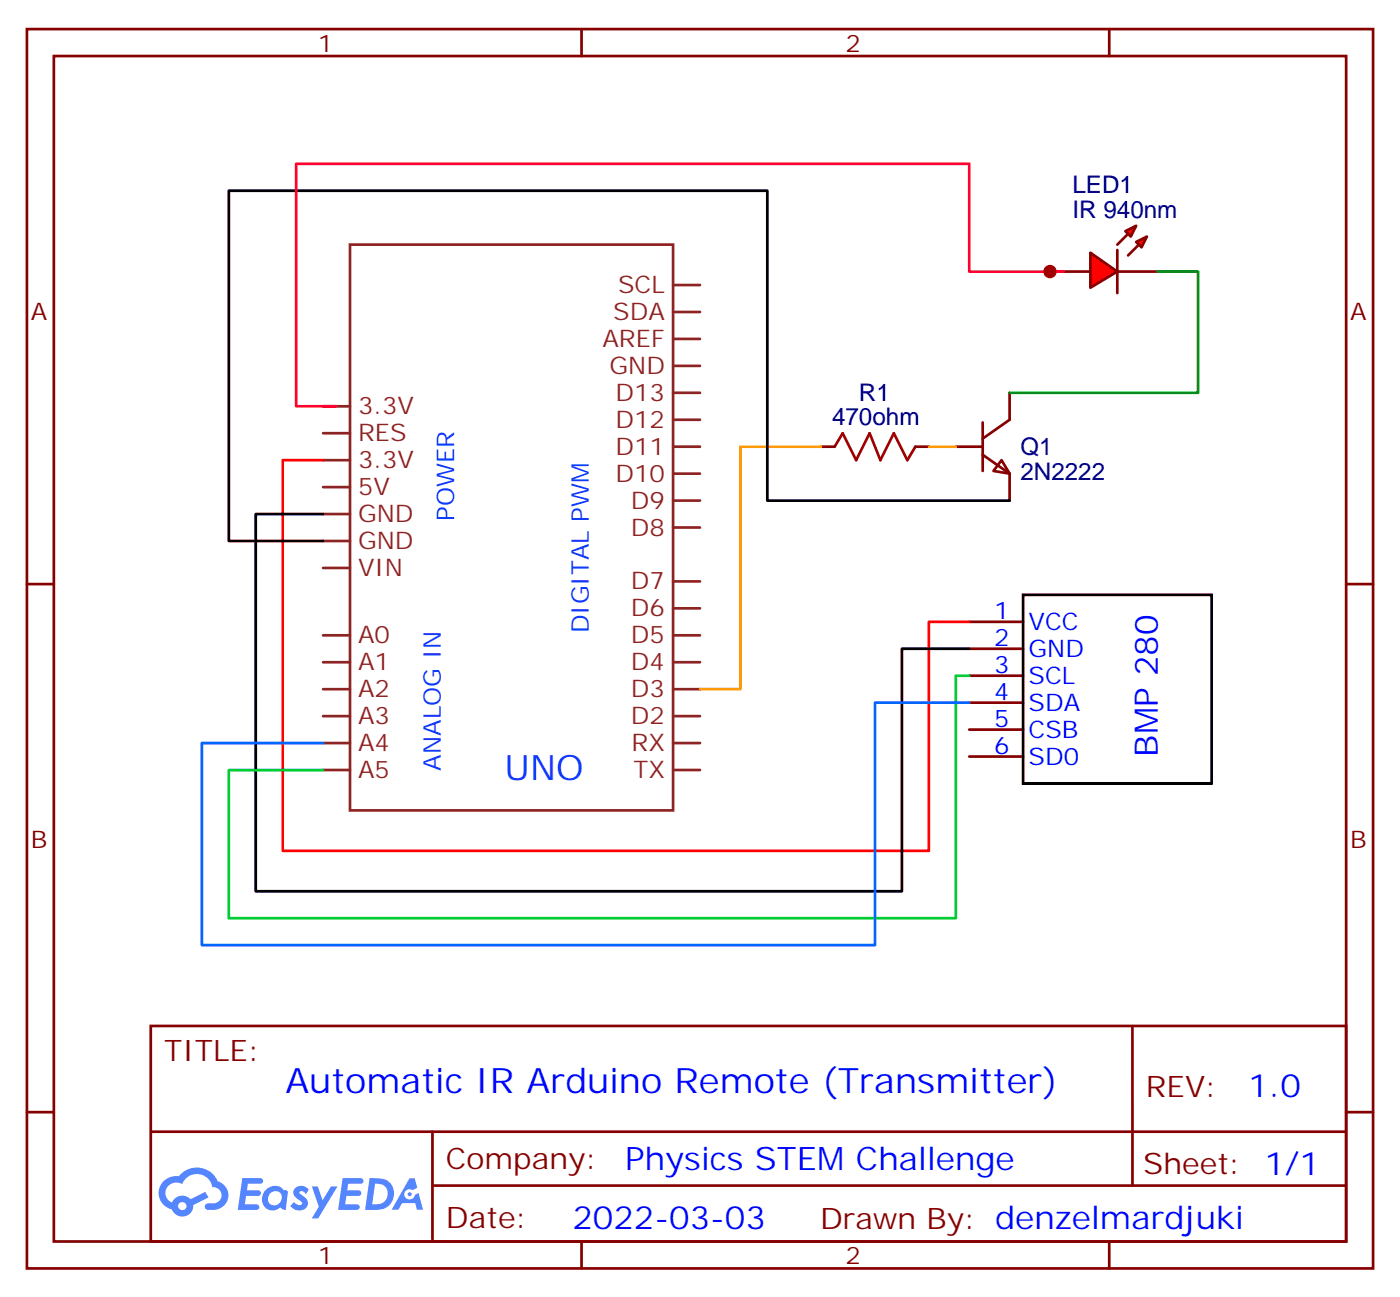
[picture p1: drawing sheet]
<svg xmlns="http://www.w3.org/2000/svg" width="183mm" height="170mm" viewBox="0 0 183 170" stroke-linecap="round" stroke-linejoin="round" font-family="sans-serif">
<g fill="none" stroke="#870000" stroke-width=".35">
<path d="M3.5 3.8h176.4v162.3h-176.4zM7.1 7.3h169.3v155.3h-169.3zM76.2 3.8v3.5M145.3 3.8v3.5M3.5 76.5h3.6M176.4 76.5h3.5M19.8 134.3h156.6v28.3h-156.6zM148.4 134.4v20.8M3.5 145.6h3.6M19.8 148.2h156.5M56.7 155.2h119.6M56.7 148.2v14.1"/>
<path d="M176.4 145.6h3.5M76.2 162.6v3.5M145.3 162.6v3.5"/>
</g>
<g fill="#5487ff">
<path d="M38.7 155.5a1.22 1.22 0 0 1 1.8 .3l-.4 .6-.5-.4h-.3l-.1 .2a2.96 2.96 0 0 1 1.1 1.2 1.19 1.19 0 0 1-.7 1.1 1.19 1.19 0 0 1-1.4-.4l-.2-.2 .5-.5a.66 .66 0 0 0 1.1 .2l-.1-.2a2.23 2.23 0 0 1-1.1-1.3l.2-.4z"/>
<path d="M31.8 154.3h1.5a1.22 1.22 0 0 1 1.1 .1 .37 .37 0 0 1-.3 .6h-1.6l-.2 .9h1.6a.37 .37 0 0 1 .3 .4 .37 .37 0 0 1-.4 .3h-1.6l-.1 1.1h.7a1.15 1.15 0 0 1 1.1 .2 .36 .36 0 0 1-.3 .5h-2.4z"/>
<path d="M44.9 154.3h1.5a1.23 1.23 0 0 1 1.2 .2 .37 .37 0 0 1-.4 .5h-1.6l-.1 .9h1.5a.37 .37 0 0 1 .3 .4 .37 .37 0 0 1-.3 .3h-1.6l-.2 1.1h.8a1.15 1.15 0 0 1 1.1 .2 .36 .36 0 0 1-.3 .5h-2.5z"/>
<path d="M53.7 154.3h.6l.4 1.2-.6 .3a.69 .69 0 0 0-1.1 .3 .69 .69 0 0 0 .5 1 .69 .69 0 0 0 .9-.6l.4-.3 .6 2.2h-.8l-.2-.9h-1.7l-.5 .9h-.9z"/>
<path d="M40.9 155.3h.7l.7 1.9 1.1-1.9h.8l-2.5 4.2h-.8l.9-1.5z"/>
<path d="M48.4 154.3l-.6 4.1a5.9 5.9 0 0 0 2.7-.2 2.09 2.09 0 0 0 1-2.6 2.09 2.09 0 0 0-2.4-1.3zM49.1 155a1.36 1.36 0 0 1 1.7 1.2 1.36 1.36 0 0 1-1.4 1.5h-.6z"/>
<path d="M34.7 155.9a1.5 1.5 0 0 0-.2 1.8 1.5 1.5 0 0 0 1.7 .7l.5-.3 .3 .2 .4 .1 .3-2.3-.1-.2-.2-.1a.53 .53 0 0 1-.5-.3 1.63 1.63 0 0 0-2.2 .4zM35.4 156.3a.89 .89 0 0 1 1.4 0 .89 .89 0 0 1-.2 1.3 .89 .89 0 0 1-1.3-.1 .89 .89 0 0 1 .1-1.2z"/>
<path d="M21.5 154.6a2.18 2.18 0 0 0 1 3.8 1.44 1.44 0 0 0 1.7 .9 1.44 1.44 0 0 0 1.1-1.5l2-1-.4-.7-1.9 .9a1.47 1.47 0 0 0-2.5 .5 1.39 1.39 0 0 1-.6-2 1.39 1.39 0 0 1 2-.5 2.08 2.08 0 0 1 2.1-1.3 2.08 2.08 0 0 1 1.9 1.7 1.07 1.07 0 0 1 1.1 1 1.07 1.07 0 0 1-1 1.2h-.6a.43 .43 0 0 0-.6 .3 .43 .43 0 0 0 .4 .5 2.17 2.17 0 0 0 2.7-1.9 1.93 1.93 0 0 0-1.4-1.8 2.98 2.98 0 0 0-5.1-.7h-.3a2.38 2.38 0 0 0-1.6 .6zM23.3 157.9a.55 .55 0 0 1 1.1 0 .55 .55 0 0 1-1.1 0z"/>
<circle cx="53.7" cy="156.4" r=".26"/>
</g>
<g fill="none" stroke="#8c2424" stroke-width=".35">
<path d="M45.9 32h42.3v74.1h-42.3zM88.2 37.3h3.5M42.3 53.2h3.6M42.3 56.7h3.6M88.2 44.4h3.5M88.2 47.9h3.5M88.2 40.9h3.5M88.2 51.4h3.5M88.2 55h3.5M88.2 58.5h3.5M42.3 63.8h3.6M42.3 60.3h3.6"/>
<path d="M42.3 67.3h3.6M42.3 70.8h3.6M42.3 74.4h3.6M88.2 62h3.5M88.2 65.5h3.5M88.2 69.1h3.5M88.2 76.1h3.5M88.2 79.7h3.5M42.3 97.3h3.6M42.3 93.8h3.6M42.3 90.2h3.6M42.3 86.7h3.6"/>
<path d="M42.3 83.2h3.6M88.2 97.3h3.5M88.2 93.8h3.5M88.2 90.2h3.5M88.2 86.7h3.5M88.2 83.2h3.5M42.3 100.8h3.6M88.2 100.8h3.5"/>
</g>
<path d="M107.6 58.5h1.8M119.9 58.5h1.8M127 81.4h7.1M127 84.9h7.1M127 88.5h7.1M127 92h7.1M127 95.5h7.1M127 99.1h7.1" fill="none" stroke="#870000" stroke-width=".35"/>
<path d="M42.3 67.3h-8.8v49.4h84.7v-31.8h8.8M134.1 77.9h24.6v24.7h-24.6z" fill="none" stroke="#000" stroke-width=".35"/>
<path d="M109.4 58.5l1-1.8 1.8 3.6 1.7-3.6 1.5 3.6 1.7-3.6 1.8 3.6 1-1.8" fill="none" stroke="#a10000" stroke-width=".35"/>
<path d="M42.3 60.3h-5.3v51.1h84.7v-30h5.3" fill="none" stroke="#f00" stroke-width=".35"/>
<path d="M127 88.5h-1.8v31.7h-95.2v-19.4h12.3" fill="none" stroke="#0c3" stroke-width=".35"/>
<path d="M127 92h-12.3v31.8h-88.2v-26.5h15.8" fill="none" stroke="#06f" stroke-width=".35"/>
<g fill="#f00" stroke="#870000" stroke-width=".35">
<path d="M142.9 33.1l3.5 2.5-3.5 2.1z"/>
<path d="M146.4 32.7v5.7z"/>
</g>
<g fill="#870000" stroke="#870000" stroke-width=".35">
<path d="M146.4 32l1.4-1.4z"/>
<path d="M147.8 33.4l1.4-1.4z"/>
</g>
<g fill="#f00" stroke="#870000" stroke-width=".35">
<path d="M147.5 30.3l1.4-.7-.7 1.4z"/>
<path d="M148.9 31.7l1.4-.7-.7 1.4z"/>
</g>
<path d="M137.6 35.6h5.3M146.4 35.6h5.3M125.2 58.5h3.6M128.8 59.5l3.5 2.5v3.5M128.8 55.3v6.4M132.3 51.4v3.6l-3.5 2.4M131.2 60.3l1.1 1.7-2.1-.3z" fill="none" stroke="#870000" stroke-width=".35"/>
<path d="M107.6 58.5h-10.6v31.7h-5.3M121.7 58.5h3.5" fill="none" stroke="#f90" stroke-width=".35"/>
<path d="M132.3 65.5h-31.8v-40.5h-70.5v45.8h12.3" fill="none" stroke="#000" stroke-width=".35"/>
<path d="M151.7 35.6h5.3v15.8h-24.7" fill="none" stroke="#008700" stroke-width=".35"/>
<path d="M139.3 35.6h-12.3v-14.2h-88.2v31.8h5.3" fill="none" stroke="#f03" stroke-width=".35"/>
<circle cx="137.6" cy="35.6" r=".88" fill="#c00"/>
<text font-size="4.6" fill="#03f" x="66.1" y="102.1">UNO</text>
<text font-size="4.6" fill="#00f" x="37.4" y="143.2">Automatic IR Arduino Remote (Transmitter)</text>
<g font-size="4.2" fill="#00f">
<text x="151.7" y="99.1" transform="rotate(-90 151.7 99.1)">BMP 280</text>
<text x="163.6" y="143.6">1.0</text>
<text x="81.9" y="153.2">Physics STEM Challenge</text>
<text x="75" y="161">2022-03-03</text>
</g>
<g font-size="3.9" fill="#800">
<text x="21.5" y="138.9">TITLE:</text>
<text x="150.1" y="143.6">REV:</text>
<text x="58.4" y="153.1">Company:</text>
<text x="149.8" y="153.7">Sheet: 1/1</text>
<text x="58.4" y="160.8">Date:</text>
<text x="107.5" y="160.9">Drawn By: denzelmardjuki</text>
</g>
<g font-size="3.2" fill="#800">
<text x="41.6" y="6.8">1</text>
<text x="110.8" y="6.8">2</text>
<text x="4.1" y="41.9">A</text>
<text x="176.9" y="41.9">A</text>
<text x="4.1" y="111.1">B</text>
<text x="176.9" y="111.1">B</text>
<text x="41.6" y="165.6">1</text>
<text x="110.8" y="165.6">2</text>
</g>
<g font-size="3.2" fill="#000080">
<text x="140.5" y="28.5">IR 940nm</text>
<text x="140.5" y="25.3">LED1</text>
<text x="112.5" y="52.4">R1</text>
<text x="109" y="55.7">470ohm</text>
<text x="133.7" y="59.6">Q1</text>
<text x="133.7" y="62.9">2N2222</text>
</g>
<g font-size="3.2" fill="#8d2323">
<text x="80.4" y="41.9">SDA</text>
<text x="81" y="38.4">SCL</text>
<text x="78.9" y="45.4">AREF</text>
<text x="79.9" y="49">GND</text>
<text x="80.7" y="52.5">D13</text>
<text x="46.9" y="54.3">3.3V</text>
<text x="46.9" y="57.8">RES</text>
<text x="80.7" y="56">D12</text>
<text x="80.7" y="59.5">D11</text>
<text x="46.9" y="64.8">5V</text>
<text x="46.9" y="61.3">3.3V</text>
<text x="80.7" y="63.1">D10</text>
<text x="46.9" y="68.4">GND</text>
<text x="46.9" y="71.9">GND</text>
<text x="82.7" y="66.6">D9</text>
<text x="82.7" y="70.1">D8</text>
<text x="46.9" y="75.4">VIN</text>
<text x="82.7" y="77.2">D7</text>
<text x="82.7" y="80.7">D6</text>
<text x="46.9" y="87.8">A1</text>
<text x="46.9" y="84.2">A0</text>
<text x="82.7" y="84.2">D5</text>
<text x="82.7" y="87.8">D4</text>
<text x="46.9" y="94.8">A3</text>
<text x="46.9" y="91.3">A2</text>
<text x="82.7" y="91.3">D3</text>
<text x="82.7" y="94.8">D2</text>
<text x="46.9" y="101.9">A5</text>
<text x="46.9" y="98.4">A4</text>
<text x="82.8" y="98.4">RX</text>
<text x="83" y="101.9">TX</text>
</g>
<g font-size="3.2" fill="#03f">
<text x="59.5" y="68.2" transform="rotate(-90 59.5 68.2)">POWER</text>
<text x="77.2" y="82.9" transform="rotate(-90 77.2 82.9)">DIGITAL PWM</text>
<text x="57.8" y="100.9" transform="rotate(-90 57.8 100.9)">ANALOG IN</text>
</g>
<g font-size="3.2" fill="#00f">
<text x="130.3" y="81.1">1</text>
<text x="134.8" y="82.5">VCC</text>
<text x="130.3" y="84.6">2</text>
<text x="130.3" y="88.1">3</text>
<text x="134.8" y="86">GND</text>
<text x="134.8" y="89.5">SCL</text>
<text x="130.3" y="91.7">4</text>
<text x="130.3" y="95.2">5</text>
<text x="134.8" y="93.1">SDA</text>
<text x="130.3" y="98.7">6</text>
<text x="134.8" y="96.6">CSB</text>
<text x="134.8" y="100.1">SD0</text>
</g>
</svg>
